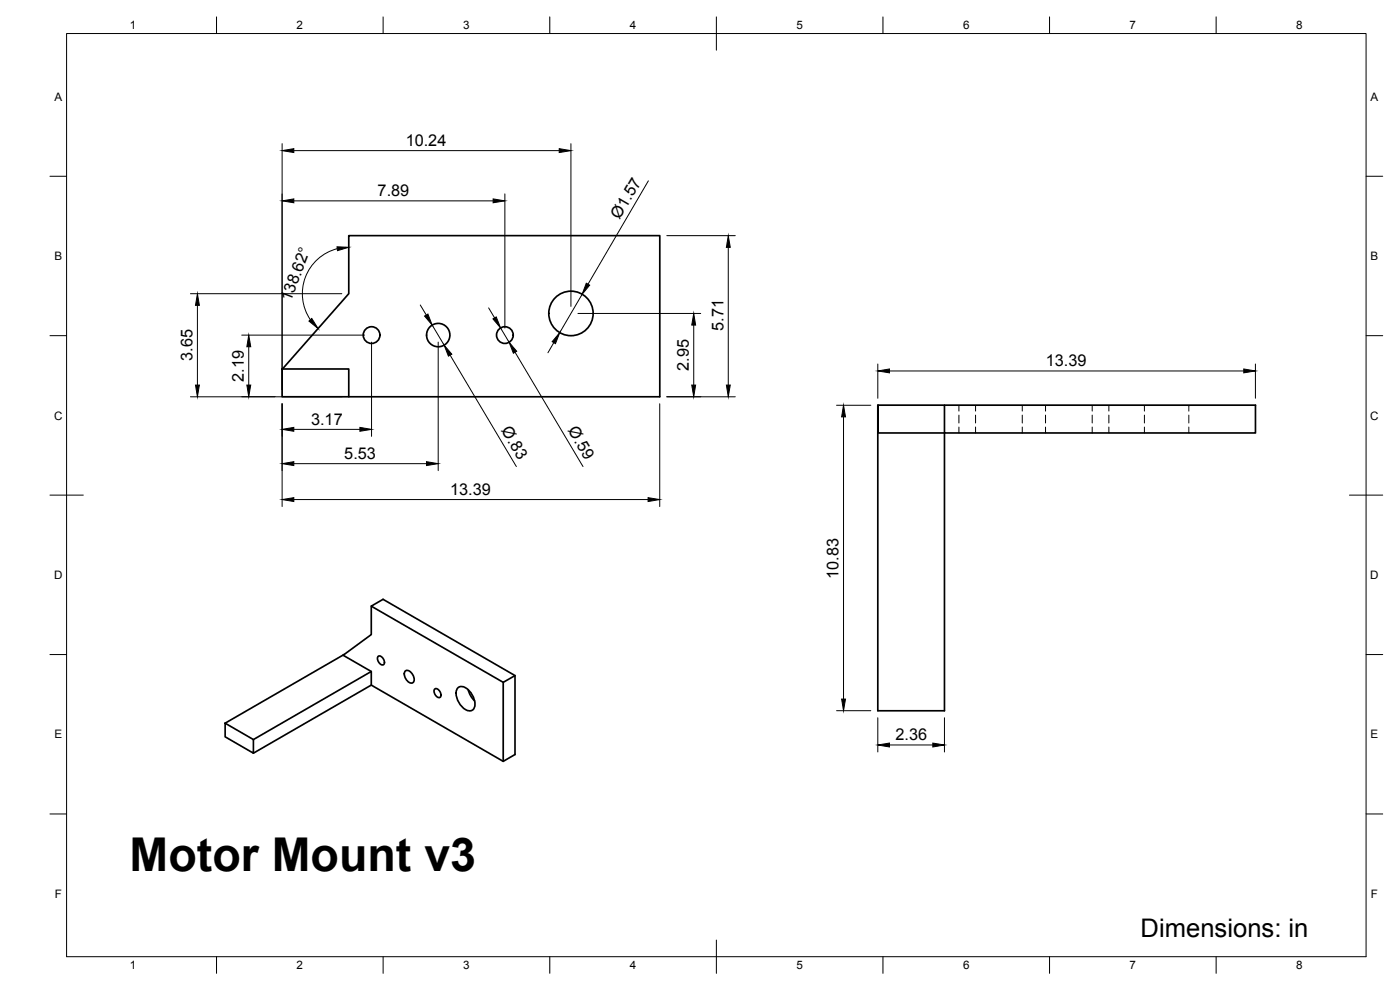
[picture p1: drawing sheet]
<svg xmlns="http://www.w3.org/2000/svg" width="420mm" height="297mm" viewBox="0 0 420 297" stroke-linecap="round" stroke-linejoin="round" font-family="sans-serif">
<!-- layer: Visible -->
<g fill="none" stroke="#000" stroke-width=".51">
<path d="M84.7 110.7h20v8.3h-20zM84.8 110.7l19.9-22.6v-17.4h93.3v48.3h-93.3M263.5 121.6v8.3h19.9v83.4h-20v-91.7h113.4v8.3h-93.4v-8.3M103.3 196.4l-35.7 20.6M111.4 181.9v8.5l-8.4 6.2 8.4 4.9M113.5 196.9a1.67 1.67 0 0 1 1.8 2.2l-.1 .3a1.67 1.67 0 0 1-1.9-2.2zM67.6 217l8.5 4.9v4.1l-8.5-4.9zM111.4 205.6v-4.1l-35.3 20.4M121.6 201.3a1.88 1.88 0 0 1 2.5 1.6 1.14 1.14 0 0 1 .1 1.5 1.14 1.14 0 0 1-1.4 .4 2.74 2.74 0 0 1-1.2-3.5zM130.5 206.7a1.67 1.67 0 0 1 1.8 2.2l-.1 .3a1.67 1.67 0 0 1-1.9-2.2zM137.5 206.3a2.55 2.55 0 0 1 3.3 1 5.3 5.3 0 0 1 1.5 5.2 1.95 1.95 0 0 1-3.2 0 5.6 5.6 0 0 1-1.9-5.8zM140.5 207l.7 1.8 1.2 1.4"/>
<path d="M151 204.7v23.7M154.6 202.7l-3.6 2-39.6-22.8 3.6-2.1 39.6 22.9v23.7l-3.6 2-39.6-22.8-35.3 20.4"/>
<circle cx="171.4" cy="94" r="6.7"/>
<circle cx="111.5" cy="100.5" r="2.51"/>
<circle cx="131.5" cy="100.5" r="3.5"/>
<circle cx="151.5" cy="100.5" r="2.51"/>
</g>
<!-- layer: Hidden -->
<g fill="none" stroke="#000" stroke-width=".3">
<path d="M287.8 121.6v1.7M287.8 124.6v2.3M287.8 128.1v1.8M292.8 121.6v1.7M292.8 124.6v2.3M292.8 128.1v1.8M306.8 121.6v1.7M306.8 124.6v2.3M306.8 128.1v1.8M313.8 121.6v1.7M313.8 124.6v2.3M313.8 128.1v1.8"/>
<path d="M327.8 121.6v1.7M327.8 124.6v2.3M327.8 128.1v1.8M332.8 121.6v1.7M332.8 124.6v2.3M332.8 128.1v1.8M343.5 121.6v1.7M343.5 124.6v2.3M343.5 128.1v1.8M356.8 121.6v1.7M356.8 124.6v2.3M356.8 128.1v1.8"/>
</g>
<!-- layer: BORDER -->
<g fill="none" stroke="#000" stroke-width=".3">
<path d="M20 10.1h390v276.9h-390zM65 5.1v5M115 5.1v5M165 5.1v5M215 5.1v10M265 5.1v5M315 5.1v5M365 5.1v5M15 52.9h5M410 52.9h5M15 100.7h5M410 100.7h5"/>
<path d="M15 148.6h10M405 148.6h10M15 196.4h5M410 196.4h5M15 244.2h5M410 244.2h5M65 287v5M115 287v5M165 287v5M215 282.1v9.9M265 287v5M315 287v5"/>
<path d="M365 287v5"/>
</g>
<!-- layer: FD_Dimensions -->
<g fill="none" stroke="#000" stroke-width=".3">
<path d="M84.7 43.1v73.8M88.2 45.2h79.6M151.5 58.2v40.2M171.3 43.1v48.8M194.6 54.3l-18.1 31M88.2 60.3h59.8M101.2 74.6a13.9 13.9 0 0 0-8.1 21.3M200.1 70.7h20.6M218.6 74.2v41.3M57.1 88.1h45.5M59.2 91.6v23.9M126.1 91.5l1.8 3"/>
<path d="M129.7 97.5l3.6 6.1M146.6 92.4l1.8 3M150.2 98.4l2.6 4.3M173.4 94.1h36.9M174.7 88.3l-6.7 11.5M208.2 97.5v18M57.1 119h45.5M72.6 100.5h36.8M74.7 104v11.5M111.5 102.6v28.3M131.5 102.6v38.6M135.1 106.6l19.9 33.4"/>
<path d="M154.6 105.7l20.4 34.3M166.2 102.8l-1.8 3M200.1 119h20.6M263.4 109.2v10.3M266.9 111.3h106.4M376.8 109.2v10.3M84.7 121.1v30.9M88.2 139.1h39.8M88.2 128.8h19.8M198 121.1v30.9M251.1 121.6h10.2M253.2 125.1v84.6"/>
<path d="M88.2 149.9h106.3M251.1 213.2h10.2M263.4 215.4v10.2M283.4 215.4v10.2M266.9 223.5h13.1"/>
</g>
<g fill="#000" stroke="#000" stroke-width=".3">
<path d="M84.7 45.2l3.5-.6v1.2zM84.7 60.3l3.5-.6v1.1zM148 59.7l3.5 .6-3.5 .5zM167.8 44.6l3.5 .6-3.5 .6zM101.1 74l3.6 .2-3.4 1zM218.6 70.7l.6 3.5h-1.2zM59.2 88.1l.6 3.5h-1.1zM92.7 96.3l.9-.7 1.9 3zM127.4 94.8l1-.6 1.3 3.3zM147.9 95.7l1-.6 1.3 3.3zM176 85l1 .6-2.3 2.7zM208.2 94.1l.6 3.4h-1.2z"/>
<path d="M58.7 115.5h1.1l-.6 3.5zM74.1 115.5h1.1l-.5 3.5zM74.7 100.5l.5 3.5h-1.1zM133.3 103.6l2.3 2.7-1 .6zM152.8 102.7l2.3 2.7-1 .6zM168 99.8l-1.3 3.3-1-.6zM207.6 115.5h1.2l-.6 3.5zM218 115.5h1.2l-.6 3.5zM263.4 111.3l3.5-.6v1.2zM373.3 110.7l3.5 .6-3.5 .6zM84.7 139.1l3.5-.6v1.2zM84.7 128.8l3.5-.6v1.2z"/>
<path d="M108 128.2l3.5 .6-3.5 .6zM128 138.5l3.5 .6-3.5 .6zM253.2 121.6l.5 3.5h-1.1zM84.7 149.9l3.5-.6v1.2zM194.5 149.3l3.5 .6-3.5 .6zM252.6 209.7h1.1l-.5 3.5zM263.4 223.5l3.5-.5v1.1zM280 223l3.4 .5-3.4 .6z"/>
</g>
<text font-size="14" x="38.9" y="261.5">Motor Mount v3</text>
<text font-size="7.7" x="342.3" y="281">Dimensions: in</text>
<g font-size="4.9">
<text x="121.8" y="43.7">10.24</text>
<text x="113.3" y="58.8">7.89</text>
<text x="185.9" y="66" transform="rotate(-60 185.9 66)">Ø1.57</text>
<text x="87.2" y="90.7" transform="rotate(-69 87.2 90.7)">138.62°</text>
<text x="217.1" y="99.3" transform="rotate(-90 217.1 99.3)">5.71</text>
<text x="57.8" y="108.3" transform="rotate(-90 57.8 108.3)">3.65</text>
<text x="206.7" y="111.3" transform="rotate(-90 206.7 111.3)">2.95</text>
<text x="313.8" y="109.8">13.39</text>
<text x="73.2" y="114.5" transform="rotate(-90 73.2 114.5)">2.19</text>
<text x="93.3" y="127.4">3.17</text>
<text x="150.3" y="129.1" transform="rotate(59 150.3 129.1)">Ø.83</text>
<text x="170.3" y="129.1" transform="rotate(59 170.3 129.1)">Ø.59</text>
<text x="103.3" y="137.6">5.53</text>
<text x="135.1" y="148.4">13.39</text>
<text x="251.7" y="173.7" transform="rotate(-90 251.7 173.7)">10.83</text>
<text x="268.7" y="222.1">2.36</text>
</g>
<g font-size="3.5">
<text x="39" y="8.8">1</text>
<text x="89" y="8.8">2</text>
<text x="139" y="8.8">3</text>
<text x="189" y="8.8">4</text>
<text x="239" y="8.8">5</text>
<text x="289" y="8.8">6</text>
<text x="339" y="8.8">7</text>
<text x="389" y="8.8">8</text>
<text x="16.3" y="30.2">A</text>
<text x="411.3" y="30.2">A</text>
<text x="16.3" y="78">B</text>
<text x="411.3" y="78">B</text>
<text x="16.2" y="125.9">C</text>
<text x="411.2" y="125.9">C</text>
<text x="16.2" y="173.7">D</text>
<text x="411.2" y="173.7">D</text>
<text x="16.3" y="221.6">E</text>
<text x="411.3" y="221.6">E</text>
<text x="16.4" y="269.4">F</text>
<text x="411.4" y="269.4">F</text>
<text x="39" y="290.8">1</text>
<text x="89" y="290.8">2</text>
<text x="139" y="290.8">3</text>
<text x="189" y="290.8">4</text>
<text x="239" y="290.8">5</text>
<text x="289" y="290.8">6</text>
<text x="339" y="290.8">7</text>
<text x="389" y="290.8">8</text>
</g>
</svg>
